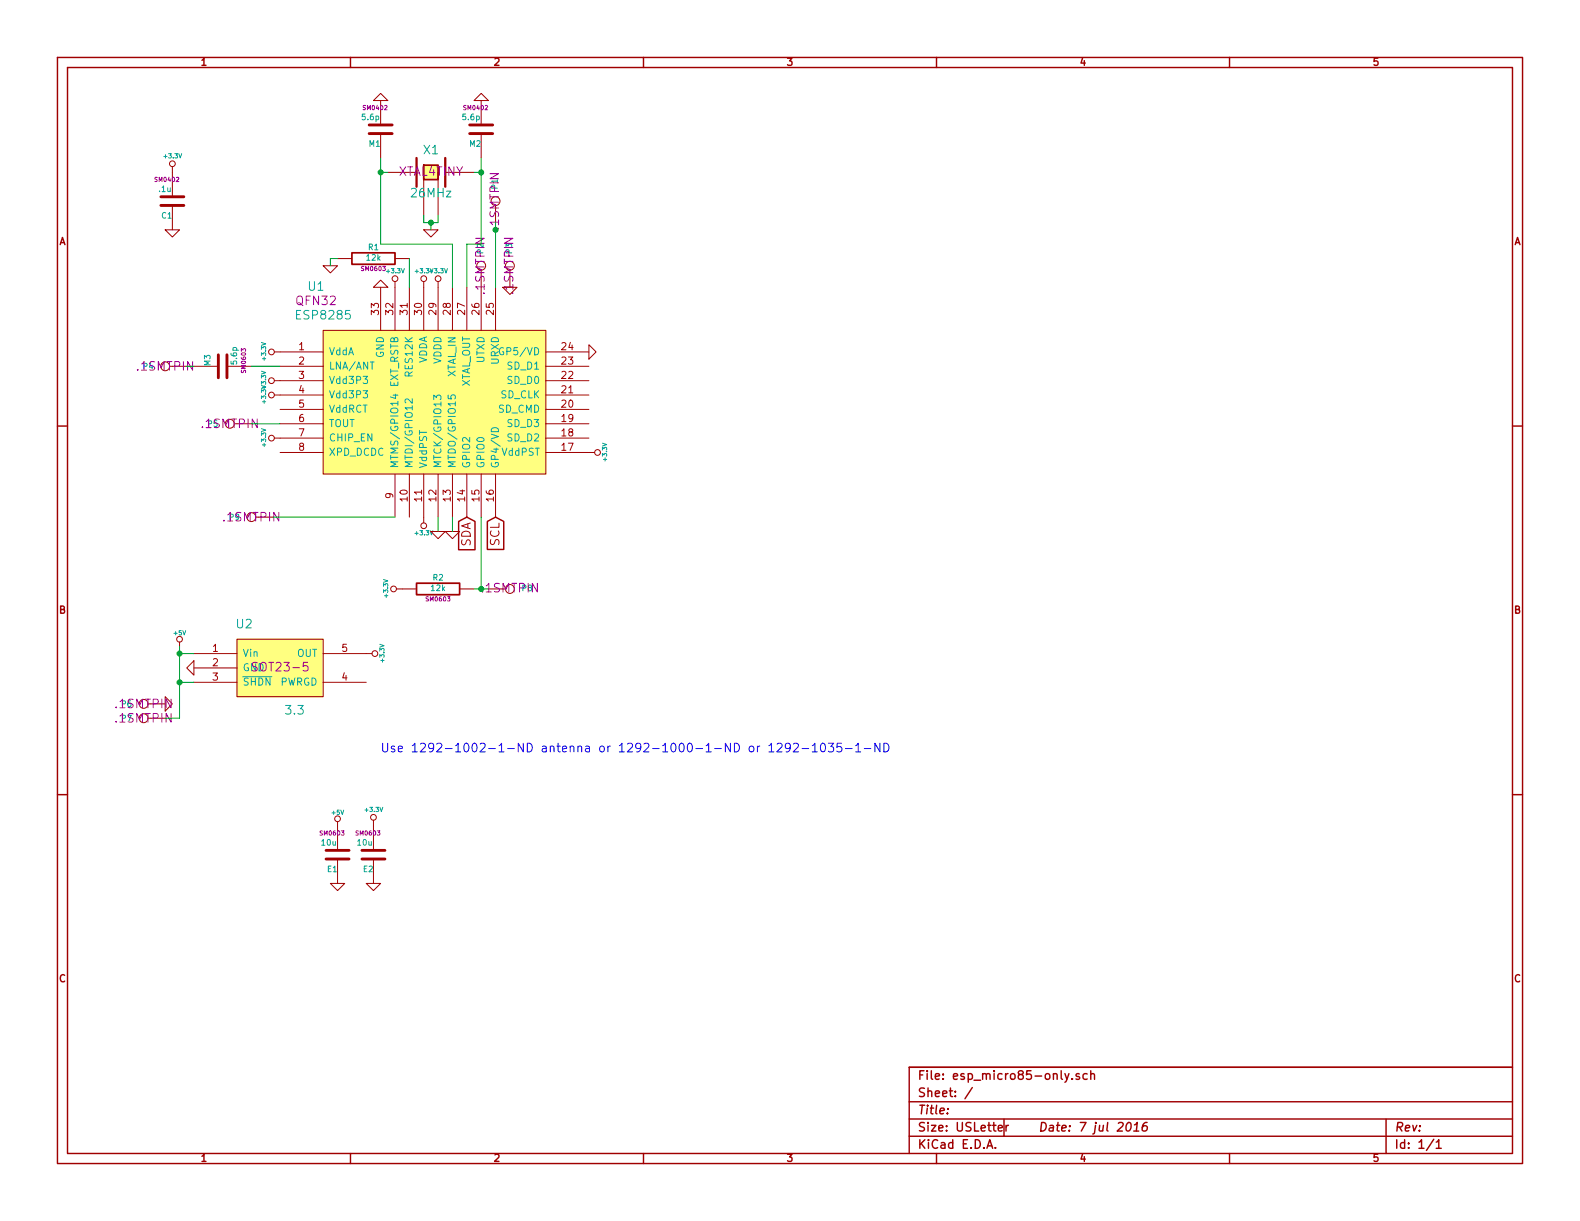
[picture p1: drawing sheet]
EESchema Schematic File Version 2
LIBS:power
LIBS:device
LIBS:transistors
LIBS:conn
LIBS:linear
LIBS:regul
LIBS:74xx
LIBS:cmos4000
LIBS:adc-dac
LIBS:memory
LIBS:xilinx
LIBS:special
LIBS:microcontrollers
LIBS:dsp
LIBS:microchip
LIBS:analog_switches
LIBS:motorola
LIBS:texas
LIBS:intel
LIBS:audio
LIBS:interface
LIBS:digital-audio
LIBS:philips
LIBS:display
LIBS:cypress
LIBS:siliconi
LIBS:opto
LIBS:atmel
LIBS:contrib
LIBS:valves
LIBS:esp_micro85-only-cache
EELAYER 27 0
EELAYER END
$Descr USLetter 11000 8500
encoding utf-8
Sheet 1 1
Title ""
Date "7 jul 2016"
Rev ""
Comp ""
Comment1 ""
Comment2 ""
Comment3 ""
Comment4 ""
$EndDescr
$Comp
L C M3
U 1 1
P 1550 2550
F 0 "M3" H 1550 2650 40  0000 L CNN
F 1 "5.6p" H 1556 2465 40  0000 L CNN
F 2 "SM0603" H 1588 2400 30  0000 C CNN
F 3 "~" H 1550 2550 60  0000 C CNN
F 4 "1276-2318-1-ND" H 1550 2550 60  0001 C CNN "Digikey"
F 5 ".08" H 1550 2550 60  0001 C CNN "Cost10"
	1    1550 2550
	0    -1   -1   0   
$EndComp
$Comp
L XTAL4P X1
U 1 1
P 3000 1200
F 0 "X1" H 3000 1350 60  0000 C CNN
F 1 "26MHz" H 3000 1050 60  0000 C CNN
F 2 "XTAL4TINY" H 3000 1200 60  0000 C CNN
F 3 "" H 3000 1200 60  0000 C CNN
F 4 "490-9764-1-ND" H 3000 1200 60  0001 C CNN "Digikey"
F 5 ".50" H 3000 1200 60  0001 C CNN "Cost10"
	1    3000 1200
	1    0    0    -1  
$EndComp
$Comp
L GND #PWR2
U 1 1
P 3350 700
F 0 "#PWR2" H 3350 700 30  0001 C CNN
F 1 "GND" H 3350 630 30  0001 C CNN
F 2 "" H 3350 700 60  0000 C CNN
F 3 "" H 3350 700 60  0000 C CNN
	1    3350 700 
	-1   0    0    1   
$EndComp
$Comp
L GND #PWR5
U 1 1
P 3000 1600
F 0 "#PWR5" H 3000 1600 30  0001 C CNN
F 1 "GND" H 3000 1530 30  0001 C CNN
F 2 "" H 3000 1600 60  0000 C CNN
F 3 "" H 3000 1600 60  0000 C CNN
	1    3000 1600
	1    0    0    -1  
$EndComp
$Comp
L R R1
U 1 1
P 2600 1800
F 0 "R1" V 2680 1800 40  0000 C CNN
F 1 "12k" V 2607 1801 40  0000 C CNN
F 2 "SM0603" V 2530 1800 30  0000 C CNN
F 3 "~" H 2600 1800 30  0000 C CNN
	1    2600 1800
	0    -1   -1   0   
$EndComp
$Comp
L GND #PWR6
U 1 1
P 2300 1850
F 0 "#PWR6" H 2300 1850 30  0001 C CNN
F 1 "GND" H 2300 1780 30  0001 C CNN
F 2 "" H 2300 1850 60  0000 C CNN
F 3 "" H 2300 1850 60  0000 C CNN
	1    2300 1850
	1    0    0    -1  
$EndComp
$Comp
L ESP8266EX U1
U 1 1
P 3100 2800
F 0 "U1" H 2200 3600 60  0000 C CNN
F 1 "ESP8285" H 2250 3400 60  0000 C CNN
F 2 "QFN32" H 2200 3500 60  0000 C CNN
F 3 "~" H 2200 3500 60  0000 C CNN
	1    3100 2800
	1    0    0    -1  
$EndComp
$Comp
L +3.3V #PWR9
U 1 1
P 2950 2000
F 0 "#PWR9" H 2950 1960 30  0001 C CNN
F 1 "+3.3V" H 2950 2110 30  0000 C CNN
F 2 "" H 2950 2000 60  0000 C CNN
F 3 "" H 2950 2000 60  0000 C CNN
	1    2950 2000
	1    0    0    -1  
$EndComp
$Comp
L +3.3V #PWR10
U 1 1
P 3050 2000
F 0 "#PWR10" H 3050 1960 30  0001 C CNN
F 1 "+3.3V" H 3050 2110 30  0000 C CNN
F 2 "" H 3050 2000 60  0000 C CNN
F 3 "" H 3050 2000 60  0000 C CNN
	1    3050 2000
	1    0    0    -1  
$EndComp
$Comp
L +3.3V #PWR8
U 1 1
P 2750 2000
F 0 "#PWR8" H 2750 1960 30  0001 C CNN
F 1 "+3.3V" H 2750 2110 30  0000 C CNN
F 2 "" H 2750 2000 60  0000 C CNN
F 3 "" H 2750 2000 60  0000 C CNN
	1    2750 2000
	1    0    0    -1  
$EndComp
$Comp
L +3.3V #PWR14
U 1 1
P 1950 2650
F 0 "#PWR14" H 1950 2610 30  0001 C CNN
F 1 "+3.3V" H 1950 2760 30  0000 C CNN
F 2 "" H 1950 2650 60  0000 C CNN
F 3 "" H 1950 2650 60  0000 C CNN
	1    1950 2650
	0    -1   -1   0   
$EndComp
$Comp
L +3.3V #PWR12
U 1 1
P 1950 2450
F 0 "#PWR12" H 1950 2410 30  0001 C CNN
F 1 "+3.3V" H 1950 2560 30  0000 C CNN
F 2 "" H 1950 2450 60  0000 C CNN
F 3 "" H 1950 2450 60  0000 C CNN
	1    1950 2450
	0    -1   -1   0   
$EndComp
$Comp
L +3.3V #PWR15
U 1 1
P 1950 2750
F 0 "#PWR15" H 1950 2710 30  0001 C CNN
F 1 "+3.3V" H 1950 2860 30  0000 C CNN
F 2 "" H 1950 2750 60  0000 C CNN
F 3 "" H 1950 2750 60  0000 C CNN
	1    1950 2750
	0    -1   -1   0   
$EndComp
$Comp
L GND #PWR7
U 1 1
P 2650 2000
F 0 "#PWR7" H 2650 2000 30  0001 C CNN
F 1 "GND" H 2650 1930 30  0001 C CNN
F 2 "" H 2650 2000 60  0000 C CNN
F 3 "" H 2650 2000 60  0000 C CNN
	1    2650 2000
	-1   0    0    1   
$EndComp
$Comp
L +3.3V #PWR17
U 1 1
P 4100 3150
F 0 "#PWR17" H 4100 3110 30  0001 C CNN
F 1 "+3.3V" H 4100 3260 30  0000 C CNN
F 2 "" H 4100 3150 60  0000 C CNN
F 3 "" H 4100 3150 60  0000 C CNN
	1    4100 3150
	0    1    1    0   
$EndComp
$Comp
L +3.3V #PWR18
U 1 1
P 2950 3600
F 0 "#PWR18" H 2950 3560 30  0001 C CNN
F 1 "+3.3V" H 2950 3710 30  0000 C CNN
F 2 "" H 2950 3600 60  0000 C CNN
F 3 "" H 2950 3600 60  0000 C CNN
	1    2950 3600
	-1   0    0    1   
$EndComp
$Comp
L +3.3V #PWR16
U 1 1
P 1950 3050
F 0 "#PWR16" H 1950 3010 30  0001 C CNN
F 1 "+3.3V" H 1950 3160 30  0000 C CNN
F 2 "" H 1950 3050 60  0000 C CNN
F 3 "" H 1950 3050 60  0000 C CNN
	1    1950 3050
	0    -1   -1   0   
$EndComp
$Comp
L CONN_1 P4
U 1 1
P 1150 2550
F 0 "P4" H 1230 2550 40  0000 L CNN
F 1 "ANT" H 1150 2605 30  0001 C CNN
F 2 ".1SMTPIN" H 1150 2550 60  0000 C CNN
F 3 "" H 1150 2550 60  0000 C CNN
	1    1150 2550
	-1   0    0    1   
$EndComp
$Comp
L GND #PWR13
U 1 1
P 4100 2450
F 0 "#PWR13" H 4100 2450 30  0001 C CNN
F 1 "GND" H 4100 2380 30  0001 C CNN
F 2 "" H 4100 2450 60  0000 C CNN
F 3 "" H 4100 2450 60  0000 C CNN
	1    4100 2450
	0    -1   -1   0   
$EndComp
$Comp
L MCP1824 U2
U 1 1
P 1950 4650
F 0 "U2" H 1700 4950 60  0000 C CNN
F 1 "3.3" H 2050 4350 60  0000 C CNN
F 2 "SOT23-5" H 1950 4650 60  0000 C CNN
F 3 "" H 1950 4650 60  0000 C CNN
	1    1950 4650
	1    0    0    -1  
$EndComp
$Comp
L +3.3V #PWR23
U 1 1
P 2550 4550
F 0 "#PWR23" H 2550 4510 30  0001 C CNN
F 1 "+3.3V" H 2550 4660 30  0000 C CNN
F 2 "" H 2550 4550 60  0000 C CNN
F 3 "" H 2550 4550 60  0000 C CNN
	1    2550 4550
	0    1    1    0   
$EndComp
$Comp
L GND #PWR24
U 1 1
P 1350 4650
F 0 "#PWR24" H 1350 4650 30  0001 C CNN
F 1 "GND" H 1350 4580 30  0001 C CNN
F 2 "" H 1350 4650 60  0000 C CNN
F 3 "" H 1350 4650 60  0000 C CNN
	1    1350 4650
	0    1    1    0   
$EndComp
$Comp
L +5V #PWR22
U 1 1
P 1250 4500
F 0 "#PWR22" H 1250 4590 20  0001 C CNN
F 1 "+5V" H 1250 4590 30  0000 C CNN
F 2 "" H 1250 4500 60  0000 C CNN
F 3 "" H 1250 4500 60  0000 C CNN
	1    1250 4500
	1    0    0    -1  
$EndComp
$Comp
L GND #PWR20
U 1 1
P 3150 3700
F 0 "#PWR20" H 3150 3700 30  0001 C CNN
F 1 "GND" H 3150 3630 30  0001 C CNN
F 2 "" H 3150 3700 60  0000 C CNN
F 3 "" H 3150 3700 60  0000 C CNN
	1    3150 3700
	1    0    0    -1  
$EndComp
$Comp
L +3.3V #PWR21
U 1 1
P 2800 4100
F 0 "#PWR21" H 2800 4060 30  0001 C CNN
F 1 "+3.3V" H 2800 4210 30  0000 C CNN
F 2 "" H 2800 4100 60  0000 C CNN
F 3 "" H 2800 4100 60  0000 C CNN
	1    2800 4100
	0    -1   -1   0   
$EndComp
$Comp
L CONN_1 P2
U 1 1
P 3350 1850
F 0 "P2" H 3430 1850 40  0000 L CNN
F 1 "TX" H 3350 1905 30  0001 C CNN
F 2 ".1SMTPIN" H 3350 1850 60  0000 C CNN
F 3 "" H 3350 1850 60  0000 C CNN
	1    3350 1850
	0    -1   -1   0   
$EndComp
$Comp
L CONN_1 P1
U 1 1
P 3450 1400
F 0 "P1" H 3530 1400 40  0000 L CNN
F 1 "RX" H 3450 1455 30  0001 C CNN
F 2 ".1SMTPIN" H 3450 1400 60  0000 C CNN
F 3 "" H 3450 1400 60  0000 C CNN
	1    3450 1400
	0    -1   -1   0   
$EndComp
$Comp
L CONN_1 P3
U 1 1
P 3550 1850
F 0 "P3" H 3630 1850 40  0000 L CNN
F 1 "GND" H 3550 1905 30  0001 C CNN
F 2 ".1SMTPIN" H 3550 1850 60  0000 C CNN
F 3 "" H 3550 1850 60  0000 C CNN
	1    3550 1850
	0    -1   -1   0   
$EndComp
$Comp
L GND #PWR11
U 1 1
P 3550 2000
F 0 "#PWR11" H 3550 2000 30  0001 C CNN
F 1 "GND" H 3550 1930 30  0001 C CNN
F 2 "" H 3550 2000 60  0000 C CNN
F 3 "" H 3550 2000 60  0000 C CNN
	1    3550 2000
	1    0    0    -1  
$EndComp
$Comp
L C M1
U 1 1
P 2650 900
F 0 "M1" H 2650 1000 40  0000 L CNN
F 1 "5.6p" H 2656 815 40  0000 L CNN
F 2 "SM0402" H 2688 750 30  0000 C CNN
F 3 "~" H 2650 900 60  0000 C CNN
F 4 "1276-2318-1-ND" H 2650 900 60  0001 C CNN "Digikey"
F 5 ".08" H 2650 900 60  0001 C CNN "Cost10"
	1    2650 900 
	-1   0    0    1   
$EndComp
$Comp
L C M2
U 1 1
P 3350 900
F 0 "M2" H 3350 1000 40  0000 L CNN
F 1 "5.6p" H 3356 815 40  0000 L CNN
F 2 "SM0402" H 3388 750 30  0000 C CNN
F 3 "~" H 3350 900 60  0000 C CNN
F 4 "1276-2318-1-ND" H 3350 900 60  0001 C CNN "Digikey"
F 5 ".08" H 3350 900 60  0001 C CNN "Cost10"
	1    3350 900 
	-1   0    0    1   
$EndComp
$Comp
L GND #PWR1
U 1 1
P 2650 700
F 0 "#PWR1" H 2650 700 30  0001 C CNN
F 1 "GND" H 2650 630 30  0001 C CNN
F 2 "" H 2650 700 60  0000 C CNN
F 3 "" H 2650 700 60  0000 C CNN
	1    2650 700 
	-1   0    0    1   
$EndComp
$Comp
L C C1
U 1 1
P 1200 1400
F 0 "C1" H 1200 1500 40  0000 L CNN
F 1 ".1u" H 1206 1315 40  0000 L CNN
F 2 "SM0402" H 1238 1250 30  0000 C CNN
F 3 "~" H 1200 1400 60  0000 C CNN
F 4 "1276-1022-1-ND" H 1200 1400 60  0001 C CNN "Digikey"
F 5 "0.0048" H 1200 1400 60  0001 C CNN "Cost100"
	1    1200 1400
	-1   0    0    1   
$EndComp
$Comp
L +3.3V #PWR3
U 1 1
P 1200 1200
F 0 "#PWR3" H 1200 1160 30  0001 C CNN
F 1 "+3.3V" H 1200 1310 30  0000 C CNN
F 2 "" H 1200 1200 60  0000 C CNN
F 3 "" H 1200 1200 60  0000 C CNN
	1    1200 1200
	1    0    0    -1  
$EndComp
$Comp
L GND #PWR4
U 1 1
P 1200 1600
F 0 "#PWR4" H 1200 1600 30  0001 C CNN
F 1 "GND" H 1200 1530 30  0001 C CNN
F 2 "" H 1200 1600 60  0000 C CNN
F 3 "" H 1200 1600 60  0000 C CNN
	1    1200 1600
	1    0    0    -1  
$EndComp
$Comp
L CONN_1 P5
U 1 1
P 1600 2950
F 0 "P5" H 1680 2950 40  0000 L CNN
F 1 "A" H 1600 3005 30  0001 C CNN
F 2 ".1SMTPIN" H 1600 2950 60  0000 C CNN
F 3 "" H 1600 2950 60  0000 C CNN
	1    1600 2950
	-1   0    0    1   
$EndComp
$Comp
L R R2
U 1 1
P 3050 4100
F 0 "R2" V 3130 4100 40  0000 C CNN
F 1 "12k" V 3057 4101 40  0000 C CNN
F 2 "SM0603" V 2980 4100 30  0000 C CNN
F 3 "~" H 3050 4100 30  0000 C CNN
	1    3050 4100
	0    -1   -1   0   
$EndComp
$Comp
L +3.3V #PWR29
U 1 1
P 2600 5750
F 0 "#PWR29" H 2600 5710 30  0001 C CNN
F 1 "+3.3V" H 2600 5860 30  0000 C CNN
F 2 "" H 2600 5750 60  0000 C CNN
F 3 "" H 2600 5750 60  0000 C CNN
	1    2600 5750
	1    0    0    -1  
$EndComp
$Comp
L GND #PWR31
U 1 1
P 2600 6150
F 0 "#PWR31" H 2600 6150 30  0001 C CNN
F 1 "GND" H 2600 6080 30  0001 C CNN
F 2 "" H 2600 6150 60  0000 C CNN
F 3 "" H 2600 6150 60  0000 C CNN
	1    2600 6150
	1    0    0    -1  
$EndComp
$Comp
L C E2
U 1 1
P 2600 5950
F 0 "E2" H 2600 6050 40  0000 L CNN
F 1 "10u" H 2606 5865 40  0000 L CNN
F 2 "SM0603" H 2638 5800 30  0000 C CNN
F 3 "~" H 2600 5950 60  0000 C CNN
F 4 "490-6405-1-ND" H 2600 5950 60  0001 C CNN "Digikey"
F 5 ".0499" H 2600 5950 60  0001 C CNN "Cost10"
	1    2600 5950
	-1   0    0    1   
$EndComp
$Comp
L C E1
U 1 1
P 2350 5950
F 0 "E1" H 2350 6050 40  0000 L CNN
F 1 "10u" H 2356 5865 40  0000 L CNN
F 2 "SM0603" H 2388 5800 30  0000 C CNN
F 3 "~" H 2350 5950 60  0000 C CNN
F 4 "490-6405-1-ND" H 2350 5950 60  0001 C CNN "Digikey"
F 5 ".0499" H 2350 5950 60  0001 C CNN "Cost10"
	1    2350 5950
	-1   0    0    1   
$EndComp
$Comp
L +5V #PWR28
U 1 1
P 2350 5750
F 0 "#PWR28" H 2350 5840 20  0001 C CNN
F 1 "+5V" H 2350 5840 30  0000 C CNN
F 2 "" H 2350 5750 60  0000 C CNN
F 3 "" H 2350 5750 60  0000 C CNN
	1    2350 5750
	1    0    0    -1  
$EndComp
$Comp
L GND #PWR30
U 1 1
P 2350 6150
F 0 "#PWR30" H 2350 6150 30  0001 C CNN
F 1 "GND" H 2350 6080 30  0001 C CNN
F 2 "" H 2350 6150 60  0000 C CNN
F 3 "" H 2350 6150 60  0000 C CNN
	1    2350 6150
	1    0    0    -1  
$EndComp
$Comp
L CONN_1 P7
U 1 1
P 1000 5000
F 0 "P7" H 1080 5000 40  0000 L CNN
F 1 "5" H 1000 5055 30  0001 C CNN
F 2 ".1SMTPIN" H 1000 5000 60  0000 C CNN
F 3 "" H 1000 5000 60  0000 C CNN
	1    1000 5000
	-1   0    0    1   
$EndComp
$Comp
L GND #PWR25
U 1 1
P 1150 4900
F 0 "#PWR25" H 1150 4900 30  0001 C CNN
F 1 "GND" H 1150 4830 30  0001 C CNN
F 2 "" H 1150 4900 60  0000 C CNN
F 3 "" H 1150 4900 60  0000 C CNN
	1    1150 4900
	0    -1   -1   0   
$EndComp
$Comp
L CONN_1 P6
U 1 1
P 1000 4900
F 0 "P6" H 1080 4900 40  0000 L CNN
F 1 "0" H 1000 4955 30  0001 C CNN
F 2 ".1SMTPIN" H 1000 4900 60  0000 C CNN
F 3 "" H 1000 4900 60  0000 C CNN
	1    1000 4900
	-1   0    0    1   
$EndComp
Text GLabel 3450 3600 3    60   Input ~ 0
SCL
Text GLabel 3250 3600 3    60   Input ~ 0
SDA
$Comp
L GND #PWR19
U 1 1
P 3050 3700
F 0 "#PWR19" H 3050 3700 30  0001 C CNN
F 1 "GND" H 3050 3630 30  0001 C CNN
F 2 "" H 3050 3700 60  0000 C CNN
F 3 "" H 3050 3700 60  0000 C CNN
	1    3050 3700
	1    0    0    -1  
$EndComp
$Comp
L CONN_1 P8
U 1 1
P 3550 4100
F 0 "P8" H 3630 4100 40  0000 L CNN
F 1 "PGM" H 3550 4155 30  0001 C CNN
F 2 ".1SMTPIN" H 3550 4100 60  0000 C CNN
F 3 "" H 3550 4100 60  0000 C CNN
	1    3550 4100
	1    0    0    -1  
$EndComp
$Comp
L CONN_1 P9
U 1 1
P 1750 3600
F 0 "P9" H 1830 3600 40  0000 L CNN
F 1 "E" H 1750 3655 30  0001 C CNN
F 2 ".1SMTPIN" H 1750 3600 60  0000 C CNN
F 3 "" H 1750 3600 60  0000 C CNN
	1    1750 3600
	-1   0    0    1   
$EndComp
Wire Wire Line
	1750 2550 1950 2550
Wire Wire Line
	2950 1500 2950 1550
Wire Wire Line
	2950 1550 3050 1550
Wire Wire Line
	3050 1550 3050 1500
Wire Wire Line
	3000 1550 3000 1600
Connection ~ 3000 1550
Wire Wire Line
	2650 1100 2650 1700
Wire Wire Line
	2650 1700 3150 1700
Wire Wire Line
	3150 1700 3150 2000
Wire Wire Line
	3250 2000 3250 1700
Wire Wire Line
	3250 1700 3350 1700
Wire Wire Line
	3350 1700 3350 1100
Wire Wire Line
	2300 1850 2300 1800
Wire Wire Line
	2300 1800 2350 1800
Wire Wire Line
	2850 1800 2850 2000
Wire Wire Line
	1300 2550 1350 2550
Wire Wire Line
	1350 4550 1250 4550
Wire Wire Line
	1250 4750 1350 4750
Wire Wire Line
	3150 3700 3150 3600
Wire Wire Line
	3300 4100 3400 4100
Wire Wire Line
	3350 4100 3350 3600
Connection ~ 1250 4750
Connection ~ 3350 4100
Wire Wire Line
	3450 1550 3450 2000
Connection ~ 3450 1600
Wire Wire Line
	3350 1200 3300 1200
Connection ~ 3350 1200
Wire Wire Line
	2650 1200 2700 1200
Connection ~ 2650 1200
Wire Wire Line
	1750 2950 1950 2950
Wire Wire Line
	1250 5000 1150 5000
Wire Wire Line
	3050 3700 3050 3600
Wire Wire Line
	2750 3600 1900 3600
Text Notes 2650 5250 0    60   ~ 0
Use 1292-1002-1-ND antenna or 1292-1000-1-ND or 1292-1035-1-ND 
Wire Wire Line
	1250 4500 1250 5000
Connection ~ 1250 4550
$EndSCHEMATC
